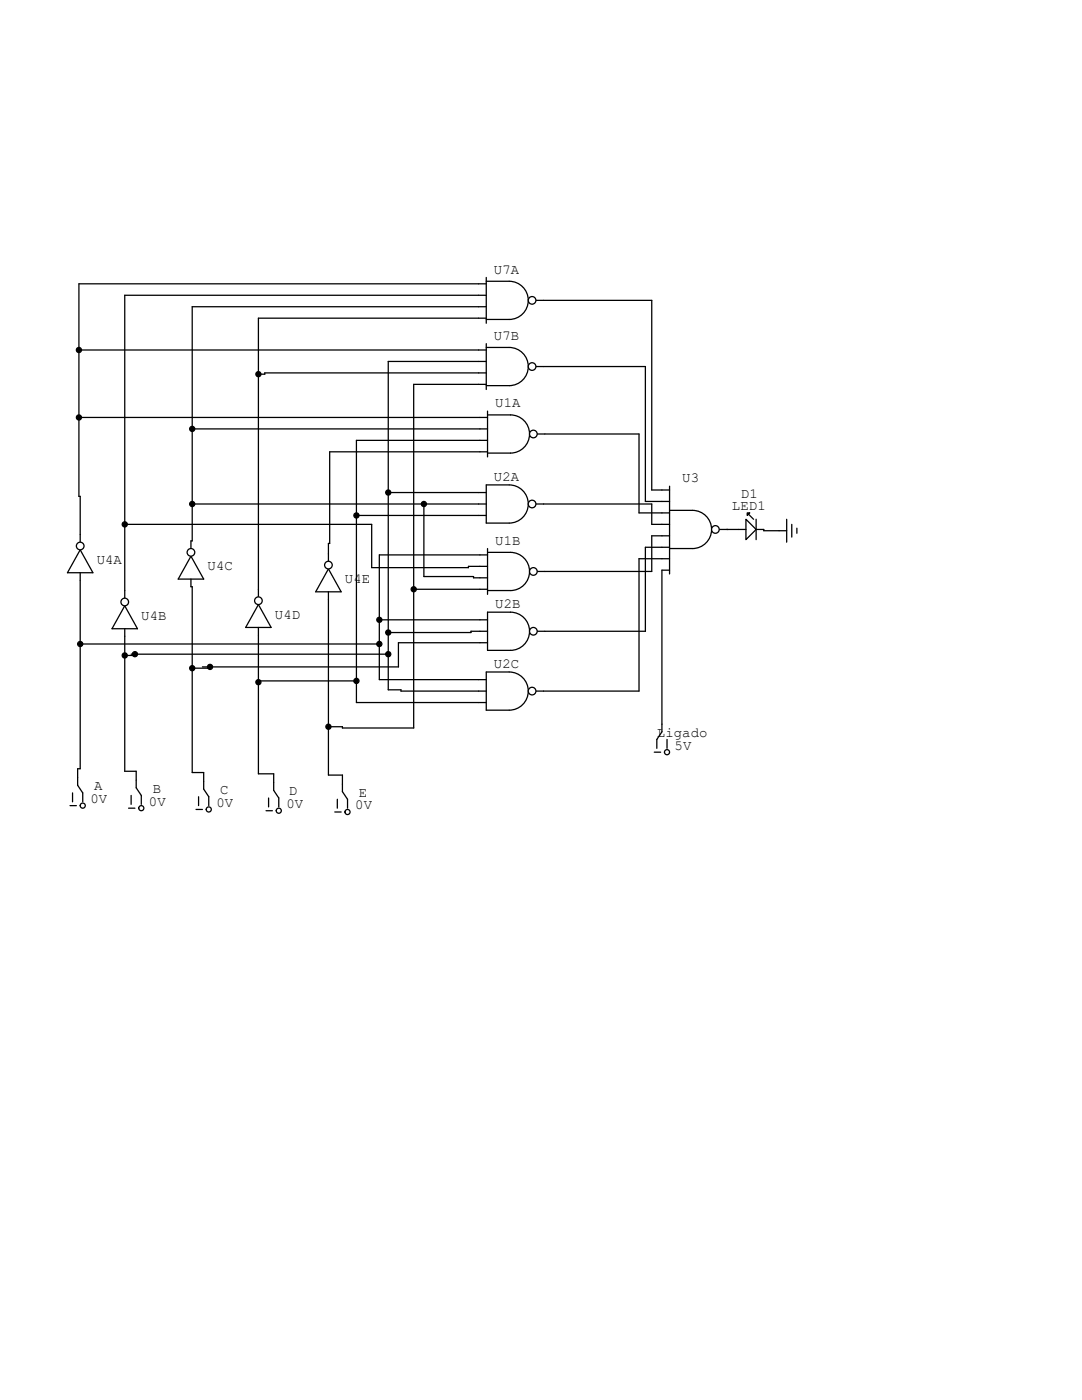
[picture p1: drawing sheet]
<svg xmlns="http://www.w3.org/2000/svg" width="216mm" height="279mm" viewBox="0 0 216 279" stroke-linecap="round" stroke-linejoin="round" font-family="sans-serif">
<g fill="none" stroke="#000" stroke-width=".25">
<path d="M132.1 97.8h1.5M133.6 97v17.6M132.1 100.1h1.5M132.1 102.4h1.5M132.1 104.6h1.5M132.1 106.9h1.5M132.1 109.2h1.5M132.1 111.5h1.5M132.1 113.8h1.5M133.6 101.9h4.6a3.8 3.8 0 0 1 3.8 3.8 3.8 3.8 0 0 1-3.8 3.8h-4.6M143.5 105.7h1.5M14.5 158.2v1.8"/>
<path d="M15.5 155.2v1.5l1 1.5v1.8M26.2 158.7v1.8M27.2 155.7v1.5l1 1.5v1.8M39.6 159v1.8M40.6 156v1.5l1.1 1.5v1.8M53.6 159.3v1.7M54.6 156.2v1.5l1 1.6v1.7M67.3 159.5v1.8M68.3 156.5v1.5l1 1.5v1.8M130.6 150.1h1.2M132.1 144.5v1.5l-1 1.6v1.8M133.1 147.6v1.8"/>
<path d="M14 160.8h1.2M25.7 161.3h1.2M39.1 161.5h1.3M53.1 161.8h1.3M66.8 162.1h1.3"/>
<circle cx="133.1" cy="150.1" r=".51"/>
<circle cx="16.5" cy="160.8" r=".51"/>
<circle cx="28.2" cy="161.3" r=".51"/>
<circle cx="41.7" cy="161.5" r=".51"/>
<circle cx="55.6" cy="161.8" r=".51"/>
<circle cx="69.3" cy="162.1" r=".51"/>
</g>
<circle cx="142.7" cy="105.7" r=".76" fill="#fff" stroke="#000" stroke-width=".25"/>
<path d="M95.5 135.6h1.5M95.5 137.9h1.5M97 134.1h4.6a3.8 3.8 0 0 1 3.8 3.8 3.8 3.8 0 0 1-3.8 3.8h-4.6zM106.9 137.9h1.6M95.5 140.2h1.5" fill="none" stroke="#000" stroke-width=".25"/>
<circle cx="106.2" cy="137.9" r=".76" fill="#fff" stroke="#000" stroke-width=".25"/>
<path d="M95.8 123.7h1.5M95.8 126h1.5M95.8 128.3h1.5M97.3 122.2h4.6a3.8 3.8 0 0 1 3.8 3.8 3.8 3.8 0 0 1-3.8 3.8h-4.6zM107.2 126h1.5" fill="none" stroke="#000" stroke-width=".25"/>
<circle cx="106.4" cy="126" r=".76" fill="#fff" stroke="#000" stroke-width=".25"/>
<path d="M95.5 98.3h1.5M97 96.8h4.6a3.8 3.8 0 0 1 3.8 3.8 3.8 3.8 0 0 1-3.8 3.8h-4.6zM95.5 100.6h1.5M95.5 102.9h1.5M106.9 100.6h1.6" fill="none" stroke="#000" stroke-width=".25"/>
<circle cx="106.2" cy="100.6" r=".76" fill="#fff" stroke="#000" stroke-width=".25"/>
<path d="M95.8 110.7h1.5M95.8 113h1.5M95.8 115.3h1.5M95.8 117.6h1.5M97.3 110.2h4.6a3.8 3.8 0 0 1 3.8 3.8 3.8 3.8 0 0 1-3.8 3.9h-4.6M97.3 109.5v9.1M107.2 114h1.5" fill="none" stroke="#000" stroke-width=".25"/>
<circle cx="106.4" cy="114" r=".76" fill="#fff" stroke="#000" stroke-width=".25"/>
<path d="M95.8 83.3h1.5M95.8 85.6h1.5M95.8 87.9h1.5M95.8 90.2h1.5M97.3 82.8h4.6a3.8 3.8 0 0 1 3.8 3.8 3.8 3.8 0 0 1-3.8 3.8h-4.6M97.3 82v9.2M107.2 86.6h1.5" fill="none" stroke="#000" stroke-width=".25"/>
<circle cx="106.4" cy="86.6" r=".76" fill="#fff" stroke="#000" stroke-width=".25"/>
<path d="M95.5 69.8h1.5M95.5 72.1h1.5M95.5 74.4h1.5M95.5 76.7h1.5M97 69.3h4.6a3.8 3.8 0 0 1 3.8 3.9 3.8 3.8 0 0 1-3.8 3.8h-4.6M97 68.6v9.1M106.9 73.2h1.6" fill="none" stroke="#000" stroke-width=".25"/>
<circle cx="106.2" cy="73.2" r=".76" fill="#fff" stroke="#000" stroke-width=".25"/>
<path d="M95.5 56.6h1.5M95.5 58.9h1.5M97 56.1h4.6a3.8 3.8 0 0 1 3.8 3.8 3.8 3.8 0 0 1-3.8 3.9h-4.6M97 55.4v9.1M106.9 59.9h1.6M95.5 61.2h1.5M95.5 63.5h1.5" fill="none" stroke="#000" stroke-width=".25"/>
<circle cx="106.2" cy="59.9" r=".76" fill="#fff" stroke="#000" stroke-width=".25"/>
<path d="M65.5 113.5l2.6 4.6h-5.1zM65.5 110.5v1.5M65.5 118.1v1.5" fill="none" stroke="#000" stroke-width=".25"/>
<circle cx="65.5" cy="112.8" r=".76" fill="#fff" stroke="#000" stroke-width=".25"/>
<path d="M51.6 117.6v1.5M51.6 120.6l2.5 4.6h-5.1zM51.6 125.2v1.5" fill="none" stroke="#000" stroke-width=".25"/>
<circle cx="51.6" cy="119.9" r=".76" fill="#fff" stroke="#000" stroke-width=".25"/>
<path d="M38.1 111l2.5 4.6h-5zM38.1 107.9v1.6M38.1 115.6v1.5" fill="none" stroke="#000" stroke-width=".25"/>
<circle cx="38.1" cy="110.2" r=".76" fill="#fff" stroke="#000" stroke-width=".25"/>
<path d="M24.9 117.9v1.5M24.9 120.9l2.5 4.6h-5zM24.9 125.5v1.5" fill="none" stroke="#000" stroke-width=".25"/>
<circle cx="24.9" cy="120.1" r=".76" fill="#fff" stroke="#000" stroke-width=".25"/>
<path d="M16 109.7l2.5 4.6h-5zM16 106.7v1.5M16 114.3v1.5" fill="none" stroke="#000" stroke-width=".25"/>
<circle cx="16" cy="109" r=".76" fill="#fff" stroke="#000" stroke-width=".25"/>
<path d="M149.4 102.6l1 1M150.9 103.6v4.1M155.4 105.9h1.6M157 103.6v4.6M158 104.6v2.6M159 105.4v1" fill="none" stroke="#000" stroke-width=".25"/>
<path d="M149.1 102.4h.5l-.5 .5z" fill="#000" stroke="#000" stroke-width=".25"/>
<path d="M148.8 103.6l2.1 2.1-2.1 2z" fill="#fff" stroke="#000" stroke-width=".25"/>
<g fill="none" stroke="#000" stroke-width=".25">
<path d="M95.5 58.9h-70.6v59M95.5 56.6h-79.8v42.5h.3v7.6M108.5 59.9h21.5v37.9h2.1M15.7 69.8h79.8M95.5 72.1h-18v65.6h2.5v.2h15.5M95.5 76.7h-13v68.6h-14.2v-.3h-2.8M95.5 63.5h-43.9v54.1M95.5 74.4h-42.7v.3h-1.2M95.5 61.2h-57.1v46.7h-.3M108.5 73.2h20.3v26.9h3.3M15.7 83.3h80.1M38.4 85.6h57.4"/>
<path d="M77.5 98.3h18M95.8 87.9h-24.7v52.3h24.4M95.8 90.2h-30v18.3h-.3v2M108.7 86.6h18.8v15.8h4.6M16 115.8v37.6h-.5v1.8M24.9 104.6h49.3v8.7h19.3v-.3h2.3M38.1 117.1h.3v37.1h2.2v1.8M38.4 100.6h57.1M65.5 119.6v35.1h2.8v1.8M71.1 102.9h24.4M82.5 117.6h13.3M84.6 100.6v14.5h9.9v.2h1.3"/>
<path d="M95.8 110.7h-20.1v24.9h19.8M108.5 100.6h21.5v4h2.1M132.1 113.8v30.7M132.1 111.5h-4.6v26.4h-19M132.1 109.2h-3.3v16.8h-20.1M132.1 106.9h-2.1v7.1h-21.3M145 105.7h.1M145 105.7h3.8M150.9 105.7h1.5v.2h3M16 128.5h59.7M24.9 127v26.9h2.3v1.8M26.2 130.6h51.3"/>
<path d="M26.9 130.6v.2h-2M41.9 133.1v.2h-3.5M51.6 126.7v27.7h3v1.8M51.6 135.9h19.5M75.7 123.7h20.1M95.8 126h-1.8v.2h-16.5M95.8 128.3h-16.3v4.8h-39.1"/>
</g>
<g fill="#000" stroke="#000" stroke-width=".25">
<circle cx="15.7" cy="69.9" r=".51"/>
<circle cx="51.6" cy="74.7" r=".51"/>
<circle cx="15.7" cy="83.3" r=".51"/>
<circle cx="38.4" cy="85.6" r=".51"/>
<circle cx="77.5" cy="98.3" r=".51"/>
<circle cx="24.9" cy="104.6" r=".51"/>
<circle cx="38.4" cy="100.6" r=".51"/>
<circle cx="71.1" cy="102.9" r=".51"/>
<circle cx="82.5" cy="117.6" r=".51"/>
<circle cx="84.6" cy="100.6" r=".51"/>
<circle cx="16" cy="128.5" r=".51"/>
<circle cx="24.9" cy="130.8" r=".51"/>
<circle cx="26.9" cy="130.6" r=".51"/>
<circle cx="38.4" cy="133.3" r=".51"/>
<circle cx="41.9" cy="133.1" r=".51"/>
<circle cx="51.6" cy="136.1" r=".51"/>
<circle cx="71.1" cy="135.9" r=".51"/>
<circle cx="75.7" cy="123.7" r=".51"/>
<circle cx="75.7" cy="128.5" r=".51"/>
<circle cx="77.5" cy="130.6" r=".51"/>
<circle cx="77.5" cy="126.2" r=".51"/>
<circle cx="65.5" cy="145" r=".51"/>
</g>
<g font-size="2.8">
<text x="98.6" y="54.6">U7A</text>
<text x="98.6" y="67.8">U7B</text>
<text x="98.8" y="81.3">U1A</text>
<text x="98.6" y="96">U2A</text>
<text x="136.1" y="96.3">U3</text>
<text x="146" y="101.9">LED1</text>
<text x="147.8" y="99.3">D1</text>
<text x="19.3" y="112.5">U4A</text>
<text x="41.4" y="113.8">U4C</text>
<text x="98.8" y="108.7">U1B</text>
<text x="68.8" y="116.3">U4E</text>
<text x="28.2" y="123.7">U4B</text>
<text x="54.9" y="123.4">U4D</text>
<text x="98.8" y="121.4">U2B</text>
<text x="98.6" y="133.3">U2C</text>
<text x="131.1" y="147.1">Ligado</text>
<text x="134.6" y="149.6">5V</text>
<text x="18" y="160.3">0V</text>
<text x="18.8" y="157.7">A</text>
<text x="29.7" y="160.8">0V</text>
<text x="30.5" y="158.2">B</text>
<text x="43.2" y="161">0V</text>
<text x="43.9" y="158.5">C</text>
<text x="57.1" y="161.3">0V</text>
<text x="57.7" y="158.8">D</text>
<text x="70.9" y="161.5">0V</text>
<text x="71.6" y="159">E</text>
</g>
</svg>
